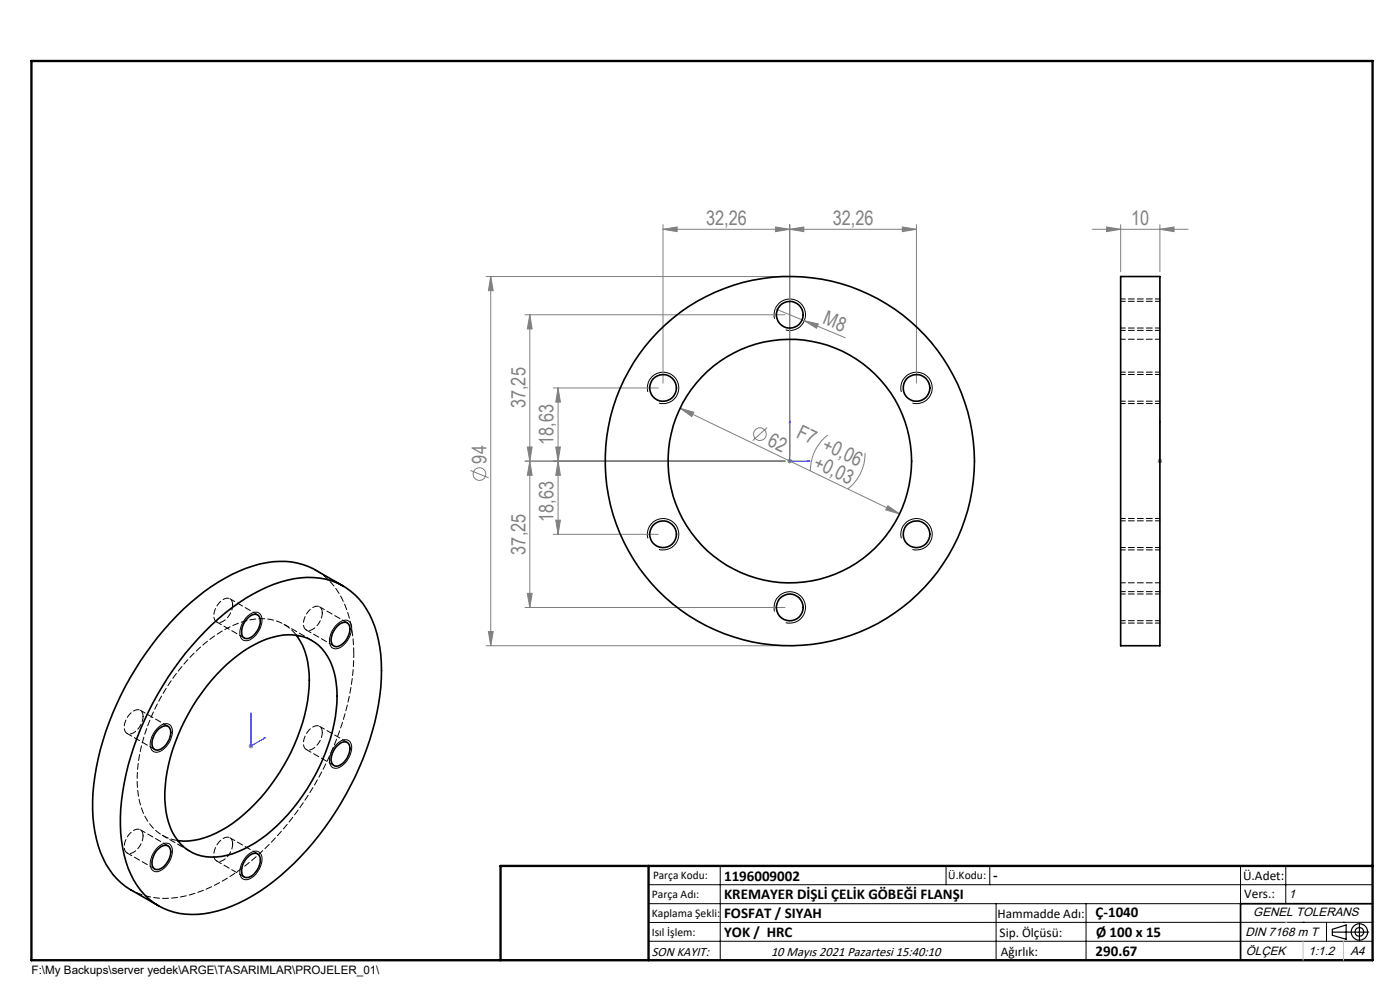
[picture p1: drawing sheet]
<svg xmlns="http://www.w3.org/2000/svg" width="297mm" height="210mm" viewBox="0 0 297 210" stroke-linecap="round" stroke-linejoin="round" font-family="sans-serif">
<g fill="none" stroke="#808080" stroke-width=".21">
<path d="M103.1 58.7h63.4M104.1 58.7l.5 3h-1zM104.1 58.7v78.3M140.7 48.6l3-.5v1zM140.7 48.6h53.7M140.7 47.7v33.6M164.5 48.1l3 .5-3 .5zM167.5 48.6l3-.5v1zM167.5 47.7v49.1M191.4 48.1l3 .5-3 .5zM194.4 47.7v33.6M231.7 48.6h20.4"/>
<path d="M234.7 48.1l3 .5-3 .5zM237.7 47.7v9.9M246.1 48.6l3-.5v1zM246.1 47.7v9.9M111.4 66.8h55.1M112.4 66.8l.5 3h-1zM112.4 66.8v62.1M164.5 65.5l14.8 6.1M170.6 68l3 .7-.4 .9zM99.8 99.8l3.8 1.5M111.4 97.8h55.1M111.9 94.8h1l-.5 3z"/>
<path d="M112.4 97.8l.5 3h-1zM117.4 82.3h22.3M117.9 94.8h1l-.5 3zM118.4 82.3l.5 3h-1zM118.4 97.8l.5 3h-1zM118.4 82.3v31M144.3 86.6l2.9 .8-.4 1zM144.3 86.6l46.5 22.4M162.7 90.7l-3 2.8M167 97.8h1.1M167.2 97.5l.7 .7M167.5 97.3v1"/>
<path d="M167.9 97.5l-.7 .7M175.6 92.3a9.4 9.4 0 0 0-3.7 7.6M183.5 96.1a9.5 9.5 0 0 1-3.7 7.6M245.6 97.8h1M245.7 97.5l.7 .7M246.1 97.3v1M246.4 97.5l-.7 .7M117.4 113.3h22.3M117.9 110.3h1l-.5 3zM188.3 107.3l2.5 1.7-2.9-.8zM103.1 137h63.4M103.6 134h1l-.5 3z"/>
<path d="M111.4 128.9h55.1M111.9 125.9h1l-.5 3zM52.7 158.2h1M52.9 157.9l.7 .7M53.2 157.7v1M53.6 157.9l-.7 .7"/>
<circle cx="161.2" cy="92.1" r="1.34"/>
<circle cx="101.7" cy="100.6" r="1.34"/>
</g>
<g fill="none" stroke="#000" stroke-width=".21">
<path d="M164.3 67.6a3.3 3.3 0 0 1 3-4.2 3.3 3.3 0 0 1 3.6 3.6 3.3 3.3 0 0 1-4.2 3M137.4 83.1a3.3 3.3 0 0 1 3-4.2 3.3 3.3 0 0 1 3.6 3.7 3.3 3.3 0 0 1-4.2 2.9M191.2 83.1a3.3 3.3 0 0 1 2.9-4.2 3.3 3.3 0 0 1 3.7 3.7 3.3 3.3 0 0 1-4.2 2.9M137.4 114.2a3.3 3.3 0 0 1 3-4.2 3.3 3.3 0 0 1 3.6 3.6 3.3 3.3 0 0 1-4.2 2.9M191.2 114.2a3.3 3.3 0 0 1 2.9-4.2 3.3 3.3 0 0 1 3.7 3.6 3.3 3.3 0 0 1-4.2 2.9M52.2 131l.4-.4a1.81 1.81 0 0 1 2.6-.3 3.9 3.9 0 0 1-.9 4.4l-.4 .4a1.86 1.86 0 0 1-2.7 .4 3.7 3.7 0 0 1 .6-4zM71.2 132.7l.4-.3a1.86 1.86 0 0 1 2.7-.4 3.9 3.9 0 0 1-1 4.4 2.39 2.39 0 0 1-2.8 1 3 3 0 0 1 0-3.6zM164.3 129.7a3.3 3.3 0 0 1 3-4.2 3.3 3.3 0 0 1 3.6 3.6 3.3 3.3 0 0 1-4.2 3M33.6 154.3a1.86 1.86 0 0 1 2.6-.4 3.9 3.9 0 0 1-.9 4.5 2.37 2.37 0 0 1-2.8 1 2.44 2.44 0 0 1-.3-3.1l.6-1.1zM71.2 158.1l.4-.4a1.86 1.86 0 0 1 2.7-.4 3.7 3.7 0 0 1-.6 4l-.8 .9a1.78 1.78 0 0 1-2.7 .3 3.9 3.9 0 0 1 1-4.4zM33.2 180l.4-.4a1.81 1.81 0 0 1 2.6-.3 3.9 3.9 0 0 1-.9 4.4l-.4 .4a1.81 1.81 0 0 1-2.7 .4 3.9 3.9 0 0 1 1-4.5zM52.6 181.3a1.81 1.81 0 0 1 2.6-.3 3.9 3.9 0 0 1-.9 4.4l-.4 .4a1.86 1.86 0 0 1-2.7 .4 3.7 3.7 0 0 1 .6-4z"/>
<path d="M137.6 187.7h153.6M137.6 191.7h153.6M137.6 199.7h153.6M152.8 183.7v20M200.7 183.7v4M210 183.7v4M211.3 191.7v12M230.4 191.7v12M263.2 183.7v20M272.8 183.7v8M276.4 195.6h.1M281.4 195.6v4.1"/>
<path d="M285 195.6h.1M291.2 195.6l-153.6 .1"/>
</g>
<g fill="none" stroke="#000" stroke-width=".25">
<path d="M282.6 197.7h7.8M282.6 197.1l3-.9v3l-3-.8zM288.4 195.8v3.8M106.2 203.7h185"/>
<circle cx="288.4" cy="197.7" r="1.74"/>
<circle cx="288.4" cy="197.7" r=".93"/>
</g>
<path d="M167.5 89.2v8.6h4.3M167.5 89.2l.1 .5h-.2zM171.4 97.7l.4 .1-.4 .1zM246.1 97.7v.2zM246.1 89.2v.5v-.5M246.1 97.8h.1M246.1 89.2v8.6M53.2 151.2v7l3.1-1.7M53.2 151.2l.1 .3-.1 .1zM56 156.6l.3-.1-.3 .2z" fill="none" stroke="#00f" stroke-width=".21"/>
<path d="M237.7 70.1h8.4M246.1 78.9h-8.4M246.1 63.4h-8.4M237.7 85.6h8.4M237.7 116.6h8.4M246.1 110h-8.4M237.7 132.2h8.4M246.1 125.5h-8.4" fill="none" stroke="#000" stroke-width=".21" stroke-dasharray="1.3 .6" stroke-dashoffset=".3"/>
<path d="M291.2 191.7h-28v12" fill="none" stroke="#000" stroke-width=".35"/>
<path d="M6.7 12.9h284.5v190.8h-284.5zM137.6 183.7v20M291.2 183.7h-185v20" fill="none" stroke="#000" stroke-width=".5"/>
<path d="M276.4 199.7v4M285 199.7v4" fill="none" stroke="#c0c0c0" stroke-width=".21"/>
<path d="M272.8 195.6h.1" fill="none" stroke="#c0c0c0" stroke-width=".25"/>
<g fill="#00f">
<path d="M171.4 97.7l.4 .1-.4 .1zM167.5 89.2l.1 .5h-.2z"/>
<path d="M56 156.6l.3-.1-.3 .2zM53.2 151.2l.1 .3-.1 .1z"/>
<path d="M246.1 97.7v.2zM246.1 89.2v.5z"/>
</g>
<g fill="#808080">
<path d="M170.6 68l3 .7-.4 .9z"/>
<path d="M246.1 48.6l3-.5v1zM234.7 48.1l3 .5-3 .5z"/>
<path d="M140.7 48.6l3-.5v1zM164.5 48.1l3 .5-3 .5zM167.5 48.6l3-.5v1zM191.4 48.1l3 .5-3 .5z"/>
<path d="M111.9 94.8h1l-.5 3zM112.4 66.8l.5 3h-1zM117.9 94.8h1l-.5 3zM118.4 82.3l.5 3h-1z"/>
<path d="M104.1 58.7l.5 3h-1zM103.6 134h1l-.5 3zM118.4 97.8l.5 3h-1zM117.9 110.3h1l-.5 3z"/>
<path d="M112.4 97.8l.5 3h-1zM111.9 125.9h1l-.5 3z"/>
<path d="M144.3 86.6l2.5 1.8 .4-1zM188.3 107.3l-.4 .9 2.9 .8z"/>
</g>
<g fill="none" stroke="#000" stroke-width=".35">
<path d="M237.7 58.7h8.4v78.3h-8.4zM43.4 134a38.1 38.1 0 0 1 17.5-10.9 14.8 14.8 0 0 1 15.3 4 21.7 21.7 0 0 1 4.7 13.4 53.8 53.8 0 0 1-7.5 27.9 57.9 57.9 0 0 1-19.8 21.6 23.8 23.8 0 0 1-15.5 3.8 14.3 14.3 0 0 1-10.9-9.6 35 35 0 0 1-.5-20 65 65 0 0 1 16.7-30.2zM52.7 130.9a1.41 1.41 0 0 1 2.4 0 3.8 3.8 0 0 1-2.7 4.6 1.22 1.22 0 0 1-1.1-1.7l.4-1.6zM62.9 134.8a16 16 0 0 1 2.7 10.9 41.1 41.1 0 0 1-17.3 29.7 15.8 15.8 0 0 1-10.6 2.9M71.8 132.6a1.41 1.41 0 0 1 2.3 0 3.9 3.9 0 0 1-2.7 4.6 1.43 1.43 0 0 1-1.1-2.2l.4-1.1zM72.8 124.3l-5.9-3.4a15.8 15.8 0 0 0-13.3-.8 41.8 41.8 0 0 0-18.8 13.5 63.4 63.4 0 0 0-14.9 32.8 28.9 28.9 0 0 0 2.6 16.9 14.4 14.4 0 0 0 5.3 5.5l5.9 3.3M33.3 155a2.16 2.16 0 0 1 2.3-1 1.85 1.85 0 0 1 .5 2.4 3.6 3.6 0 0 1-2.8 2.7 1.31 1.31 0 0 1-1.1-1.7l.5-1.5zM47 142a23.9 23.9 0 0 1 13-7.3 9.5 9.5 0 0 1 10.5 6.7 26 26 0 0 1-.9 16.8 40.9 40.9 0 0 1-15.4 20.6 15.5 15.5 0 0 1-11.4 2.8 9.9 9.9 0 0 1-7.3-8.3 29.6 29.6 0 0 1 2.3-17.4 42.4 42.4 0 0 1 9.2-13.9zM71.4 158.4a1.85 1.85 0 0 1 2.5-.8 3.4 3.4 0 0 1-.9 4.1 1.6 1.6 0 0 1-2.5 .4 3.6 3.6 0 0 1 .9-3.7zM33.3 180.3a1.85 1.85 0 0 1 2.6-.7 3.3 3.3 0 0 1-1 4 1.56 1.56 0 0 1-2.4 .4 3.5 3.5 0 0 1 .8-3.7zM52.7 181.6a1.41 1.41 0 0 1 2.4 0 3.8 3.8 0 0 1-2.7 4.6 1.22 1.22 0 0 1-1.1-1.7l.4-1.6z"/>
<circle cx="167.6" cy="66.8" r="2.83"/>
<circle cx="140.7" cy="82.3" r="2.83"/>
<circle cx="167.6" cy="97.8" r="25.8"/>
<circle cx="167.6" cy="97.8" r="39.2"/>
<circle cx="194.4" cy="82.3" r="2.83"/>
<circle cx="140.7" cy="113.3" r="2.83"/>
<circle cx="194.4" cy="113.3" r="2.83"/>
<circle cx="167.6" cy="128.9" r="2.83"/>
</g>
<path d="M237.7 69.6h8.4M246.1 79.4h-8.4M246.1 72h-8.4M246.1 63.9h-8.4M237.7 85.1h8.4M237.7 116.1h8.4M246.1 110.5h-8.4M237.7 123.6h8.4M237.7 131.7h8.4M246.1 126h-8.4" fill="none" stroke="#000" stroke-width=".21" stroke-dasharray="1.3 .6" stroke-dashoffset=".3"/>
<path d="M75.1 138.8a23 23 0 0 0-4.7-15.1 13.5 13.5 0 0 0-3.5-2.8" fill="none" stroke="#000" stroke-width=".21" stroke-dasharray="1.3 .6" stroke-dashoffset="-.1"/>
<path d="M27.8 188.7a16.6 16.6 0 0 0 14 .6 44 44 0 0 0 18.8-14 62.8 62.8 0 0 0 14.3-33l.2-3.5" fill="none" stroke="#000" stroke-width=".21" stroke-dasharray="1.3 .6" stroke-dashoffset=".6"/>
<path d="M62.9 134.7a9.8 9.8 0 0 0-11.1-2.9 29.2 29.2 0 0 0-13.9 10.5 39.3 39.3 0 0 0-8.8 23.8 13.4 13.4 0 0 0 4.2 10.3 8.8 8.8 0 0 0 4.4 1.9" fill="none" stroke="#000" stroke-width=".21" stroke-dasharray="1.3 .6" stroke-dashoffset="-.2"/>
<path d="M49.4 128.3a1.24 1.24 0 0 0-.7-1.3 1.24 1.24 0 0 0-1.4 .2 3.8 3.8 0 0 0-1.7 4.4 1.36 1.36 0 0 0 2.1 0l1-1.3 .5-1 .2-1M68.4 130a1.24 1.24 0 0 0-.7-1.3 1.24 1.24 0 0 0-1.4 .2 3.8 3.8 0 0 0-1.7 4.4 1.36 1.36 0 0 0 2.1 0l1-1.3 .5-1 .2-1M30.4 152a1.24 1.24 0 0 0-.7-1.4 1.24 1.24 0 0 0-1.5 .3 3.8 3.8 0 0 0-1.6 4.3 1.36 1.36 0 0 0 2.1 0l1-1.2 .5-1 .2-1M68.4 155.4a1.24 1.24 0 0 0-.7-1.4 1.24 1.24 0 0 0-1.4 .3 3.8 3.8 0 0 0-1.7 4.3 1.36 1.36 0 0 0 2.1 0l1-1.2 .5-1 .2-1M30.4 177.3a1.24 1.24 0 0 0-.7-1.3 1.24 1.24 0 0 0-1.5 .2 3.8 3.8 0 0 0-1.6 4.4 1.36 1.36 0 0 0 2.1 0l1-1.3 .5-1 .2-1M49.4 179a1.24 1.24 0 0 0-.7-1.3 1.24 1.24 0 0 0-1.4 .2 3.8 3.8 0 0 0-1.7 4.4 1.36 1.36 0 0 0 2.1 0l1-1.3 .5-1 .2-1" fill="none" stroke="#000" stroke-width=".21" stroke-dasharray="1.3 .6" stroke-dashoffset=".2"/>
<g fill="none" stroke="#000" stroke-width=".21" stroke-dasharray="1.3 .6" stroke-dashoffset=".1">
<path d="M45.9 131.9l5.9 3.4M54.7 130.4l-5.9-3.4M65 133.6l5.8 3.4M66.2 135.8l-5.9-3.4M73.7 132.1l-5.9-3.4M26.9 155.6l5.9 3.4M35.7 154.1l-5.9-3.4M65 159l5.8 3.4M73.7 157.5l-5.9-3.4M34.4 177.2l5.9 3.4M35.7 179.4l-5.9-3.4M26.9 180.9l5.9 3.4"/>
<path d="M45.9 182.6l5.9 3.4M54.7 181.1l-5.9-3.4"/>
</g>
<g font-size="4.2" fill="#808080">
<text x="149.8" y="47.7">32,26</text>
<text x="176.7" y="47.7">32,26</text>
<text x="240" y="47.7">10</text>
<text x="174.3" y="68.6" transform="rotate(22 174.3 68.6)">M8</text>
<text x="111.4" y="86.6" transform="rotate(-90 111.4 86.6)">37,25</text>
<text x="117.4" y="94.4" transform="rotate(-90 117.4 94.4)">18,63</text>
<text x="162.6" y="94.3" transform="rotate(26 162.6 94.3)">62</text>
<text x="168.8" y="92.6" transform="rotate(26 168.8 92.6)">F7 +0,06</text>
<text x="103.2" y="98.3" transform="rotate(-90 103.2 98.3)">94</text>
<text x="172.4" y="99" transform="rotate(26 172.4 99)">+0,03</text>
<text x="117.4" y="110.7" transform="rotate(-90 117.4 110.7)">18,63</text>
<text x="111.4" y="117.6" transform="rotate(-90 111.4 117.6)">37,25</text>
</g>
<g font-size="3.2">
<text x="153.6" y="186.8">1196009002</text>
<text x="153.6" y="190.8">KREMAYER DİŞLİ ÇELİK GÖBEĞİ FLANŞI</text>
<text x="210.7" y="186.6">-</text>
<text x="153.6" y="194.8">FOSFAT / SIYAH</text>
<text x="232.4" y="194.5">Ç-1040</text>
<text x="153.6" y="198.8">YOK / HRC</text>
<text x="232.4" y="202.8">290.67</text>
<text x="232.5" y="198.8">Ø 100 x 15</text>
</g>
<g font-size="2.8">
<text x="263.7" y="186.7">Ü.Adet:</text>
<text x="263.9" y="190.5">Vers.:</text>
<text x="211.6" y="194.8">Hammadde Adı:</text>
<text x="138.3" y="202.8">SON KAYIT:</text>
<text x="163.6" y="202.8">10 Mayıs 2021 Pazartesi 15:40:10</text>
<text x="212.1" y="198.7">Sip. Ölçüsü:</text>
<text x="212.3" y="202.7">Ağırlık:</text>
</g>
<g font-size="2.6">
<text x="273.4" y="190.4">1</text>
<text x="265.9" y="194.4">GENEL TOLERANS</text>
<text x="264.2" y="198.5">DIN 7168 m T</text>
<text x="264.3" y="202.6">ÖLÇEK</text>
<text x="277.6" y="202.6">1:1.2</text>
<text x="286.5" y="202.6">A4</text>
</g>
<g font-size="2.5">
<text x="138.3" y="190.5">Parça Adı:</text>
<text x="138.5" y="186.5">Parça Kodu:</text>
<text x="201.2" y="186.5">Ü.Kodu:</text>
<text x="138.3" y="194.5">Kaplama Şekli:</text>
<text x="138.3" y="198.6">Isıl İşlem:</text>
<text x="6.7" y="206.7">F:\My Backups\server yedek\ARGE\TASARIMLAR\PROJELER_01\</text>
</g>
</svg>
